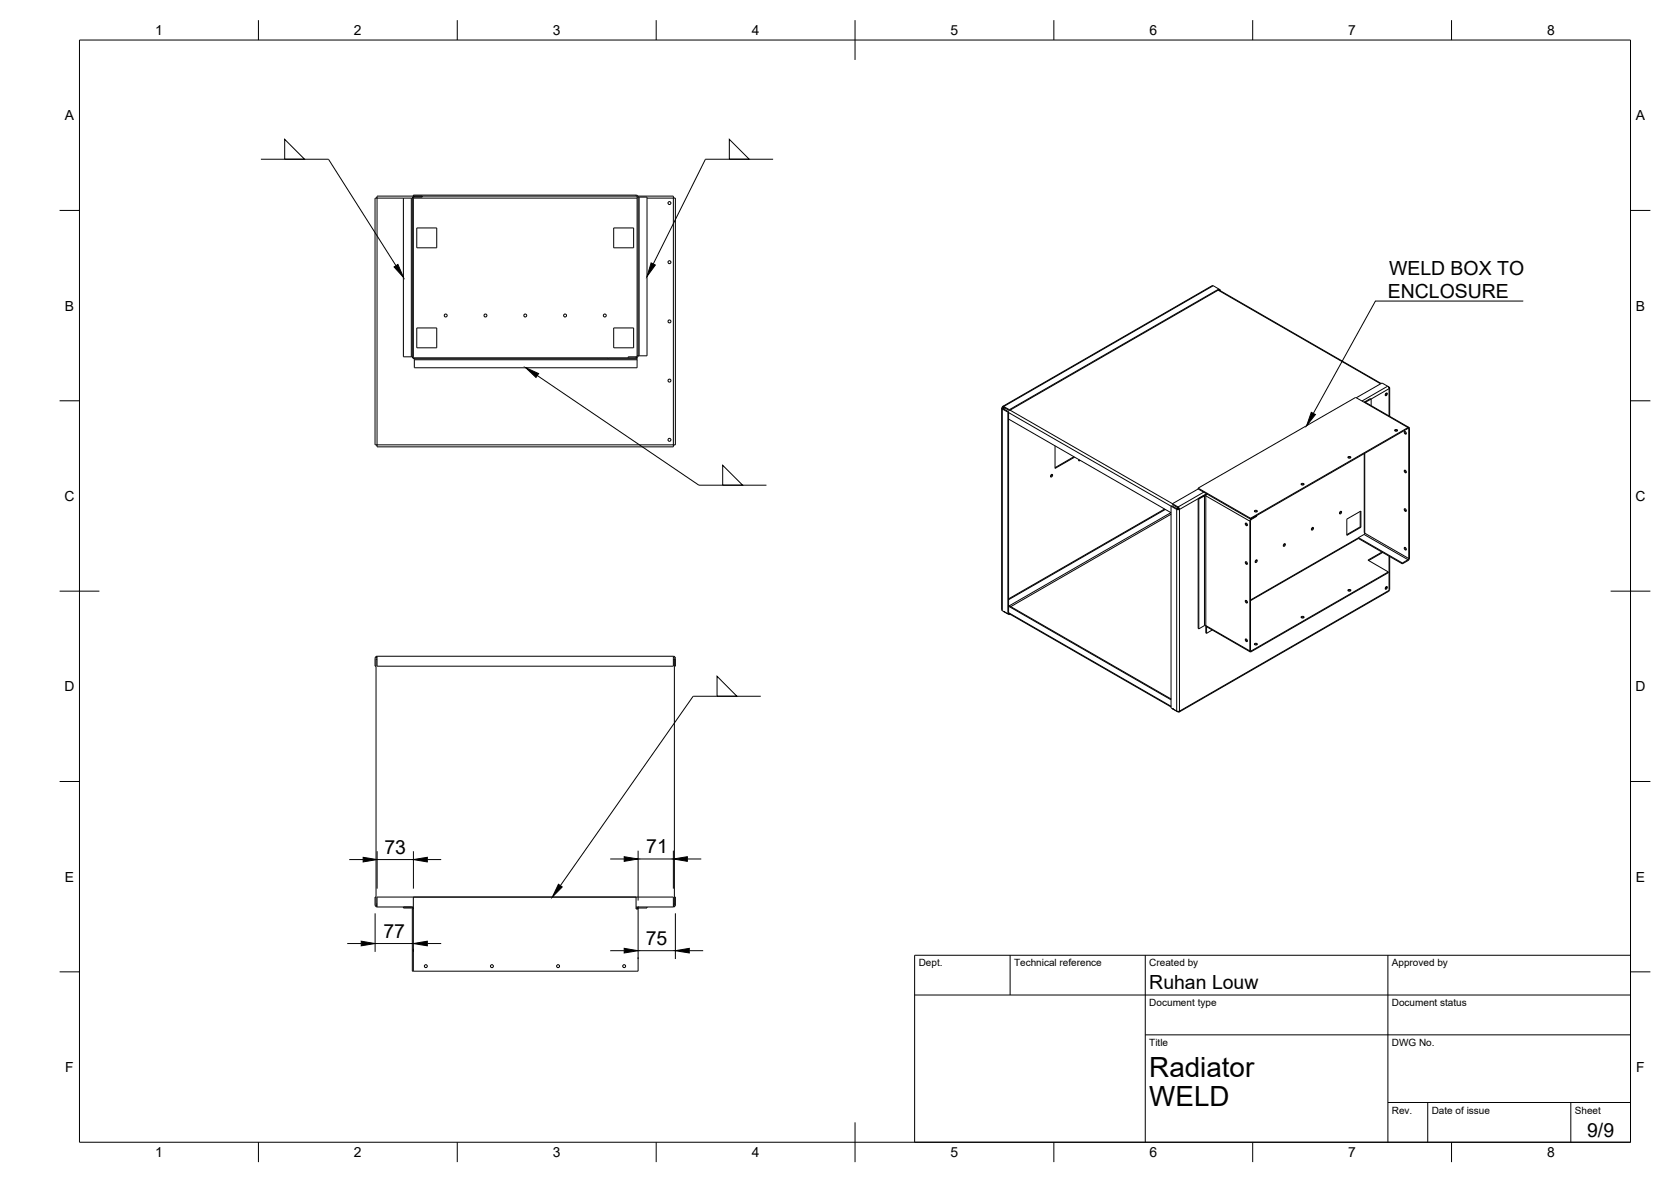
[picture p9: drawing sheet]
<svg xmlns="http://www.w3.org/2000/svg" width="420mm" height="297mm" viewBox="0 0 420 297" stroke-linecap="round" stroke-linejoin="round" font-family="sans-serif">
<!-- layer: Visible -->
<g fill="none" stroke="#000" stroke-width=".25">
<path d="M94.8 49.6l-.2 .2M101.4 49.8h2.3v39.9h-2.3zM103.9 49.3v-.3h56l.5 .3v.2M103.9 49.8v39.9M104.2 49.3l-.4 .2-.1 .3M104.2 49.5l-.3 .3M104.8 57.3h5v5h-5zM106.2 49.3v.2h-2M154.3 57.3h5v5h-5zM160.4 49.3h8.9v.5h.5v62h-.5v.5h-74.5v-.5h-.5v-62h.5v-.5l65.3 .1 .1 40-.3 .2-2 .1v.2M160.4 49.5h2.3v39.9h-2.3M160.4 49.5v39.9"/>
<path d="M169.3 49.6l.2 .2M306.5 72.8l40.8 23.6M306.5 72.6l-1.7-.8-52.7 30.3M306.5 72.8l-52.7 30.4M306.5 72.6v.2M306.5 72.6l-52.7 30.4M306.5 72.8l.1 .1M306.5 72.6l.3 .2M306.6 72.9v.1M306.8 72.8l-.2 .1M306.8 72.8v.3M103.7 89.7l.2 .4 .3 .1"/>
<path d="M103.9 89.7l.3 .2M104.2 90.2h56v2.2h-56zM104.2 89.9h56v.3M104.8 82.4h5v5h-5zM152.9 89.9v.3M154.3 82.4h5v5h-5zM160.4 89.4l-.2 .4-.3 .1M348.4 99h.1M348.4 98.9l.3-.1 .1 .2-.4 .4-.1-.2zM348.5 98.9l-.2 .2M348.6 98.8l-.3 .5M348.9 97.1l-1.4-.8-6.5 3.7"/>
<path d="M348.9 97.1l.5 .3-.1 .3zM349.4 97.5v7.1M94.6 111.8l.2 .2M169.5 111.8l-.2 .2M251.9 102.6v50.6l1.5 1.1M252 102.4l.2 .1M252.2 102.5v.1l1.4 .9M252.2 102.4h.2l1.4 .8M252.4 102.4v.4l.2-.3M253.4 103.6v50.7M253.6 105.3l40.8 23.5M253.6 103.5v50.7"/>
<path d="M253.6 103.5l-.2 .1M253.8 103l-1.4-.9-.3 .1-.2 .4 1.5 1M253.8 103v.2M264.3 119.4l.2-.2 .2 .2-.4 .5-.2-.2zM264.5 119.2l-.4 .6M265.3 112v5.7l4.9-2.8M270 114.8l-4.7 2.7M271.2 115.5l.1 .3 .3-.1M271.4 115.6l-.2 .1M339 115h.6M339 114.8l.4-.1 .2 .3-.4 .1-.3-.1zM343 114v19.8"/>
<path d="M343.2 101h-.1M343.4 101.1h-.1M344.8 100.3l-.2-.1-1.4 .8M344.8 100.3l-1.5 .8M344.8 100.3v1.6M350.7 108.2h.7M350.8 108l.3-.1 .3 .3-.5 .2-.2-.2zM353.1 108.5l.4 .1 .1 .5-.4-.1zM353.1 118.2l.4 .1 .1 .5-.4-.1zM353.3 108.4l.3 .6M353.3 118.2l.3 .5M354 107.7l-39.6 22.8"/>
<path d="M354 107.6l.2 .1v32.7l-.2 .3-1.4 .8M354.3 107.4l-11.1-6.3h-.2l-2.1-1.2-39.6 22.8M354.4 107.7v32.6l-.4 .6-1.4 .8M354.4 107.6l-.2-.2h-.2l-39.6 22.8M292.8 127.9l-39.2 22.6M293 128l-39.4 22.7M294.4 127.2v50.7l1.5 .8h.7l-.1 .2h-.3l-1.4-.8M294.4 127.2l.2-.1 1.4 .8M294.4 127.2l1.5 .8M294.8 126.6l1.4 .8 .4 .6h-.7M294.8 126.6v.2l1.4 .8M296.1 127.5l-.2 .3"/>
<path d="M296.2 127.6h.1M296.2 127.6l.2 .3M296.2 127.6l-.2 .3h.4M296.4 127.9l.2 .1M301.3 122.7v.2M301.3 125.3v32.6l.1 .1M301.3 122.9l13.1 7.6M301.3 122.7l13.1 7.5M301.3 122.9l-6.5 3.7M301.3 125.3l.1 .1M301.4 125.4v32.6M302.7 124.5l-1.4 .8"/>
<path d="M303.2 124.6h-.3l-1.5 .8M303.2 124.4l-.5 .1M303.4 124.1l-.2 .5M313.2 131.5l.3 .1 .1 .5-.4-.1zM313.3 131.4l.3 .6M314.4 130.2v.3M315.4 128.6h.7M315.5 128.3l.4-.1 .2 .3-.4 .2-.3-.2zM322.8 136.8l.3-.2 .1 .2-.4 .5-.1-.2zM323 136.6l-.3 .6M327.2 121.8h.6M327.3 121.5h.3l.3 .2-.5 .2-.2-.2z"/>
<path d="M329.9 132.7l.2-.2 .2 .2-.4 .5-.2-.2zM330.1 132.5l-.3 .6M336.9 128.6l.3-.1 .1 .2-.4 .5-.1-.2zM337.2 128.5l-.4 .5M338.6 130.5l3.6-2.1v4.1l-3.6 2zM341.6 135.1l11 6.4M341.6 135.1v.2l11 6.4M341.6 135.2l-27.2 15.6M342 132.4l-3.4 2M342 132.4l.2 .1M342 128.5v3.9M343 134.3l-1.4 .8"/>
<path d="M343 133.8l.2 .2-.2 .3M347.5 138.7l-3.5 2.1 5.1 2.9M347.7 138.8l-3.6 2.1M349.4 139.8v8.4l-.2 .4-52.7 30.4M353.1 127.9l.4 .1 .1 .5-.4-.1zM353.1 137.6l.4 .1 .1 .5-.4-.1zM353.3 127.9l.3 .5M353.3 137.6l.3 .5M252.4 153.6h.1M252.4 153.7l1.4 .8M253.6 154.2l.2 .1M253.6 154.2l-.2 .1"/>
<path d="M253.6 152.3l40.8 23.6M253.6 152.1l40.8 23.5M253.6 154.1l40.8 23.6M253.8 154.3v.2M253.8 154.3h.1M254 154.4l-.2 .1M303.2 157.4v1.7l.2 .1M303.2 157.2h-.3l-1.5 .8M303.2 157.2l.1 .2M303.2 157.3v.1M303.3 157.4l11 6.4M303.4 157.5v1.7"/>
<path d="M304.8 158.3l-1.4 .9M313.2 150.9l.3 .1 .1 .5-.4-.1zM313.2 141.2l.3 .1 .1 .5-.4-.1zM313.3 150.9l.3 .5M313.3 141.2l.3 .5M313.6 151.2l-.1 .1M315.7 140.8l.3-.1 .1 .2-.4 .5-.1-.2zM315.9 140.7l-.3 .6M327.2 155.2h.6M327.3 154.9h.3l.3 .3-.5 .1-.2-.1zM339 148.4h.6M339 148.2l.4-.1 .2 .3-.4 .2-.3-.2z"/>
<path d="M348.4 147.6l.3-.2 .1 .2-.4 .5-.1-.2zM348.5 147.5l-.2 .3M348.6 147.4l-.3 .6M349.1 143.7v.2l-34.7 19.9-.1-.2v-32.6l.3-.6 1.4-.9v.2l-1.4 .9-.2 .3v32.6M349.1 143.7l-34.5 19.9-.2-.1M352.6 141.5v.2M94.3 165.4v2h.3M94.6 165.7h.2M94.6 165.4v62l.2 .3M94.8 164.9h74.5v2.5h-74.5zM94.8 164.9l-.4 .3-.1 .2M94.8 165.2l-.2 .2"/>
<path d="M169.3 165.7h.3M169.3 164.9l.3 .1 .2 .4M169.3 165.2l.3 .2M169.6 165.4v62l-.3 .3M169.8 165.4v2h-.2M294.8 178.1h.1M313.2 160.6l.3 .1 .1 .5-.4-.1zM313.3 160.6l.3 .5M315.4 162h.7M315.5 161.7h.4l.2 .2-.4 .2-.3-.2zM94.6 227.2h.2M94.6 225.4h-.3v2l.3 .4 .2 .1"/>
<path d="M94.8 227.9v-2.5h74.5v2.5h-9.4M94.8 227.9h9.1M101.4 227.9v.3h2l.3 .2M103.4 227.9l.5 .3v.2h-.2M103.7 228.4v15.7h.2M103.9 225.4v18.7M159.9 225.4v3h.5v15.7h-56.5M160.2 227.9v.5M160.7 228.2l-.2 .2M160.7 227.9l-.4 .3-.1 .2M162.7 227.9v.3h-2M169.3 227.2h.3"/>
<path d="M169.6 225.4h.2v2v.3l-.5 .2"/>
<circle cx="168.3" cy="51" r=".37"/>
<circle cx="112.1" cy="79.3" r=".37"/>
<circle cx="122.1" cy="79.3" r=".37"/>
<circle cx="132.1" cy="79.3" r=".37"/>
<circle cx="142.1" cy="79.3" r=".37"/>
<circle cx="152.1" cy="79.3" r=".37"/>
<circle cx="168.3" cy="65.9" r=".37"/>
<circle cx="168.3" cy="80.8" r=".37"/>
<circle cx="168.3" cy="95.6" r=".37"/>
<circle cx="168.3" cy="110.5" r=".37"/>
<circle cx="107.1" cy="242.8" r=".37"/>
<circle cx="123.7" cy="242.8" r=".37"/>
<circle cx="140.3" cy="242.8" r=".37"/>
<circle cx="156.9" cy="242.8" r=".37"/>
</g>
<!-- layer: Visible Narrow -->
<g fill="none" stroke="#000" stroke-width=".25">
<path d="M101.4 49.8h-6.6v62h74.5v-62h-6.6M103.4 49.8v39.9M103.7 49.8h56.5M104.2 49.3v.2M159.9 49v.3M160.2 49.5h.2M160.7 49.5v39.9M305.1 71.8l-52.7 30.4v.1M306.3 72.9l40.8 23.5M103.7 89.7h.2M104.2 89.9v.3M104.2 90.4h56"/>
<path d="M159.9 89.7v.2M160.2 89.4h.2M348.9 97.1l-6.4 3.7M349.3 97.3h-.1M252.4 102.6h.1M252.4 102.4l-.4 .4v50.7M253.6 103.7l40.8 23.5M254 103.1l40.8 23.5M343 101.1l11 6.3v.3h.4M343.2 101l.1 .1M343.2 113.9v20.1l11 6.4 .2-.1M344.8 100.3l4.5-2.6v6.8"/>
<path d="M294.4 128.8l-40.6 23.4M294.4 129.2l-40.3 23.2M296.3 127.7l-.4 .3v50.7M302.7 123.7l-6.5 3.7v.2M302.9 124.6v32.6M303.4 124.1l-6.8 3.9v50.7l52.7-30.3v-8.7M314.4 130.9l-.1 .1-11.1-6.4v32.6l11.1 6.4 .1-.1 .2 .3M314.6 130.4v.2M341.6 135.3l-27.2 15.6M343 134.3l11 6.4v.2M252.4 153.7h.1M253.6 154l40.8 23.5"/>
<path d="M303.2 157.4l.2 .1M313.6 151.4h.1M348.4 147.6v.1M296.2 178.8v.1"/>
</g>
<!-- layer: BORDER -->
<g fill="none" stroke="#000" stroke-width=".25">
<path d="M20 10.1h390v276.9h-390zM65 5.1v5M115 5.1v5M165 5.1v5M215 5.1v10M265 5.1v5M315 5.1v5M365 5.1v5M15 52.9h5M410 52.9h5M15 100.7h5M410 100.7h5"/>
<path d="M15 148.6h10M405 148.6h10M15 196.4h5M410 196.4h5M15 244.2h5M410 244.2h5M65 287v5M115 287v5M165 287v5M215 282.1v9.9M265 287v5M315 287v5"/>
<path d="M365 287v5"/>
</g>
<!-- layer: TITLEBLOCK -->
<path d="M230 240.1h180v46.9h-180zM230 250h180M254 240.1v9.9M288 240.1v46.9M349 240.1v46.9M288 260.1h122M349 277.1h61M359 277.1v9.9M395 277.1v9.9" fill="none" stroke="#000" stroke-width=".25"/>
<!-- layer: FD_Dimensions -->
<g fill="none" stroke="#000" stroke-width=".25">
<path d="M87.8 216h3.5M94.8 213.9v9.4M94.8 216h9.1M103.9 213.9v9.4M107.4 216h3.5M153.4 215.9h3.6M160.4 213.8v12.5M160.4 215.9h8.9M169.3 213.8v9.5M172.8 215.9h3.5M87.3 237.1h3.5M94.3 229.5v9.7"/>
<path d="M94.3 237.1h9.6M103.9 238.4v.8M107.4 237.1h3.5M153.4 238.9h3.6M160.4 238.9h9.4M169.8 229.5v11.5M173.3 238.9h3.5M160.4 240.6v.4"/>
</g>
<path d="M91.3 215.4l3.5 .6-3.5 .6zM103.9 216l3.5-.6v1.2zM157 215.3l3.4 .6-3.4 .6zM169.3 215.9l3.5-.6v1.2zM90.8 236.5l3.5 .6-3.5 .6zM103.9 237.1l3.5-.6v1.2zM157 238.3l3.4 .6-3.4 .6zM169.8 238.9l3.5-.6v1.2z" fill="#000" stroke="#000" stroke-width=".25"/>
<path d="M71.6 35l5 5h-5zM183.4 35l5 5h-5zM65.6 40h17l17 26.8M194.4 40h-17l-13.1 26.3M135.1 94.4l40.6 27.5h17M181.7 116.9l5 5h-5zM180.3 170l5 5h-5zM191.3 175h-17l-33.4 47.6" fill="none" stroke="#000" stroke-width=".25"/>
<path d="M99.1 67.1l1-.7 1.4 3.3zM163.7 66.1l1.1 .5-2.1 2.9zM132.2 92.4l3.2 1.5-.6 1zM140.4 222.2l1 .7-2.5 2.5z" fill="#000" stroke="#000" stroke-width=".25"/>
<!-- layer: Leaders -->
<path d="M329.7 103.6l1.1 .6-2.3 2.8z" fill="#000" stroke="#000" stroke-width=".25"/>
<path d="M383 75.7h-37.2l-15.6 28.2" fill="none" stroke="#000" stroke-width=".25"/>
<g font-size="7">
<text x="289" y="270.6">Radiator</text>
<text x="289" y="278.1">WELD</text>
</g>
<g font-size="4.9">
<text x="349.3" y="69.1">WELD BOX TO</text>
<text x="349" y="75">ENCLOSURE</text>
<text x="96.6" y="214.6">73</text>
<text x="162.5" y="214.5">71</text>
<text x="96.4" y="235.7">77</text>
<text x="162.4" y="237.5">75</text>
<text x="289" y="248.5">Ruhan Louw</text>
<text x="399.1" y="285.7">9/9</text>
</g>
<g font-size="3.5">
<text x="39" y="8.8">1</text>
<text x="89" y="8.8">2</text>
<text x="139" y="8.8">3</text>
<text x="189" y="8.8">4</text>
<text x="239" y="8.8">5</text>
<text x="289" y="8.8">6</text>
<text x="339" y="8.8">7</text>
<text x="389" y="8.8">8</text>
<text x="16.3" y="30.2">A</text>
<text x="411.3" y="30.2">A</text>
<text x="16.3" y="78">B</text>
<text x="411.3" y="78">B</text>
<text x="16.2" y="125.9">C</text>
<text x="411.2" y="125.9">C</text>
<text x="16.2" y="173.7">D</text>
<text x="411.2" y="173.7">D</text>
<text x="16.3" y="221.6">E</text>
<text x="411.3" y="221.6">E</text>
<text x="16.4" y="269.4">F</text>
<text x="411.4" y="269.4">F</text>
<text x="39" y="290.8">1</text>
<text x="89" y="290.8">2</text>
<text x="139" y="290.8">3</text>
<text x="189" y="290.8">4</text>
<text x="239" y="290.8">5</text>
<text x="289" y="290.8">6</text>
<text x="339" y="290.8">7</text>
<text x="389" y="290.8">8</text>
</g>
<g font-size="2.5">
<text x="231" y="242.9">Dept.</text>
<text x="255" y="242.9">Technical reference</text>
<text x="289" y="242.9">Created by</text>
<text x="350" y="242.9">Approved by</text>
<text x="289" y="252.8">Document type</text>
<text x="350" y="252.8">Document status</text>
<text x="289" y="262.9">Title</text>
<text x="350" y="262.9">DWG No.</text>
<text x="350" y="279.9">Rev.</text>
<text x="360" y="279.9">Date of issue</text>
<text x="396" y="279.9">Sheet</text>
</g>
</svg>
